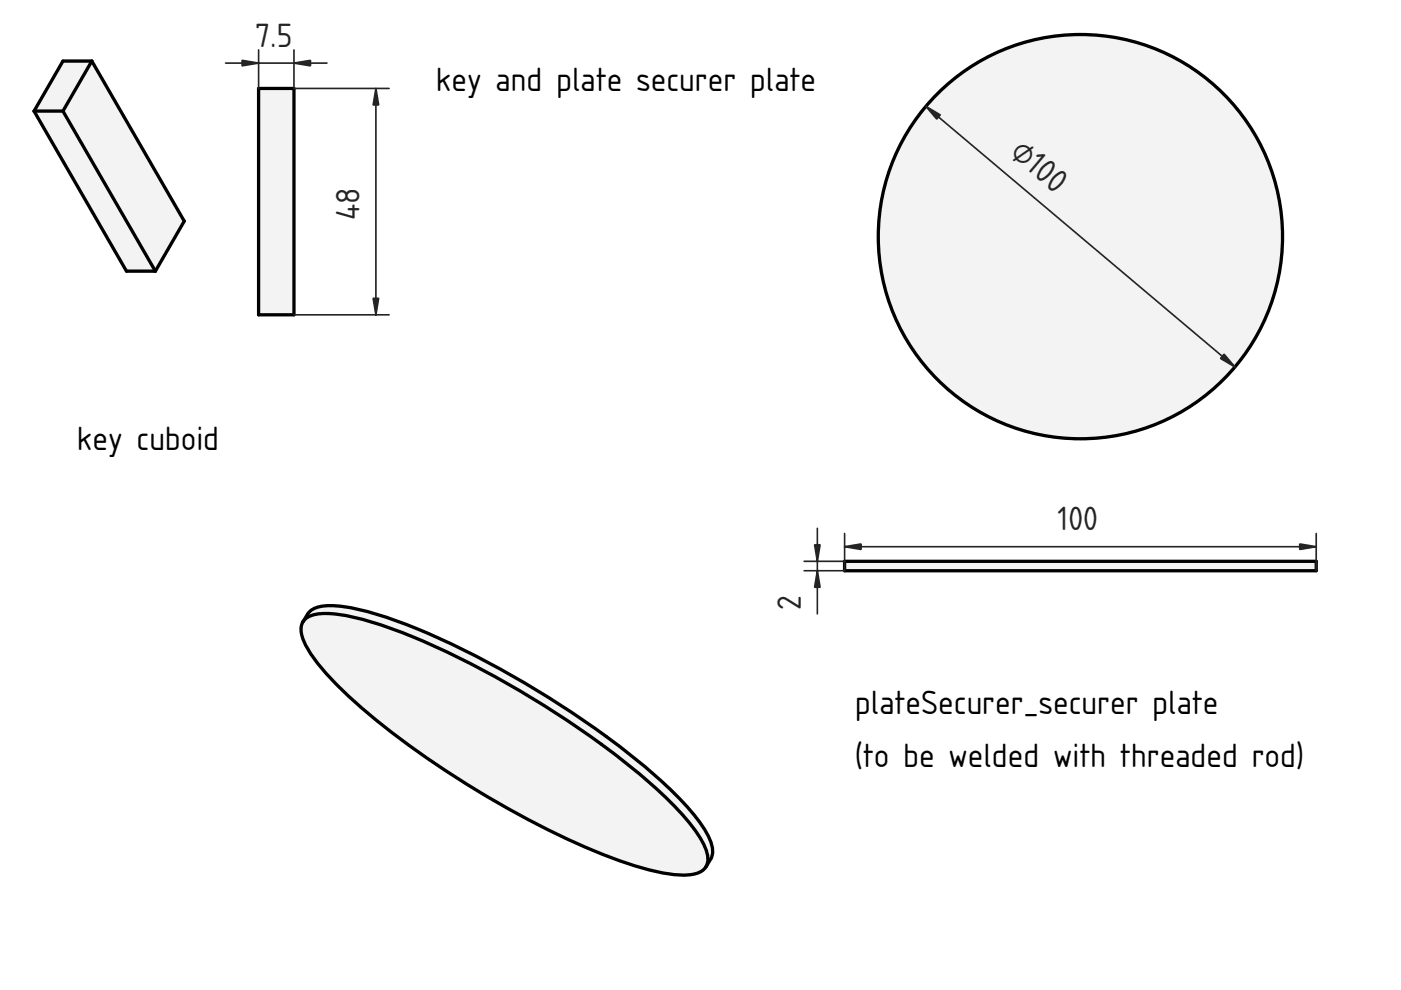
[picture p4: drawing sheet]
<svg xmlns="http://www.w3.org/2000/svg" width="297mm" height="210mm" viewBox="0 0 297 210" stroke-linecap="round" stroke-linejoin="round" font-family="sans-serif">
<path d="M54.8 18.8h7.5v48h-7.5z" fill-rule="evenodd" fill="#f1f3f5"/>
<path d="M54.8 18.8h7.5v48h-7.5z" fill="none" stroke="#000" stroke-width=".7"/>
<path d="M47.8 13.4h21.5M54.8 10.6v8.2M62.3 10.6v8.2h20.2M79.7 18.8v48M62.3 66.8h20.2" fill="none" stroke="#212529" stroke-width=".35"/>
<g fill="#212529" stroke="#212529" stroke-width=".35">
<path d="M62.3 13.4l3.5-.6v1.2z"/>
<path d="M51.3 12.8l3.5 .6-3.5 .6z"/>
<path d="M79.1 63.3h1.2l-.6 3.5z"/>
<path d="M79.7 18.8l.6 3.5h-1.2z"/>
</g>
<g fill="#f1f3f5">
<path d="M13.3 12.9h6.2l19.6 34-6.2 10.6h-6.1l-19.6-33.9z" fill-rule="evenodd"/>
<path d="M19.5 12.9l19.6 34-6.2 10.6-19.6-33.9z" fill-rule="evenodd"/>
<path d="M7.2 23.6h6.1l19.6 33.9h-6.1z" fill-rule="evenodd"/>
<path d="M13.3 12.9h6.2l-6.2 10.7h-6.1z" fill-rule="evenodd"/>
</g>
<path d="M19.5 12.9h-6.2l-6.1 10.7M19.5 12.9l19.6 34-6.2 10.6M19.5 12.9l-6.2 10.7M7.2 23.6l19.6 33.9h6.1M7.2 23.6h6.1M13.3 23.6l19.6 33.9" fill="none" stroke="#000" stroke-width=".7"/>
<circle cx="229.1" cy="50.2" r="42.9" fill="#f1f3f5"/>
<circle cx="229.1" cy="50.2" r="42.9" fill="none" stroke="#000" stroke-width=".7"/>
<path d="M196.3 22.5l65.5 55.3" fill="none" stroke="#212529" stroke-width=".35"/>
<g fill="#212529" stroke="#212529" stroke-width=".35">
<path d="M196.3 22.5l3.1 1.9-.8 .8z"/>
<path d="M259.5 75.1l2.3 2.7-3-1.8z"/>
</g>
<path d="M179.1 119h100v2h-100z" fill-rule="evenodd" fill="#f1f3f5"/>
<path d="M179.1 119h100v2h-100z" fill="none" stroke="#000" stroke-width=".7"/>
<path d="M170.5 119h8.6M173.3 112v18.2M179.1 113.1v7.9h-8.6M179.1 115.9h100M279.1 113.1v7.9" fill="none" stroke="#212529" stroke-width=".35"/>
<g fill="#212529" stroke="#212529" stroke-width=".35">
<path d="M173.3 121l.6 3.5h-1.2z"/>
<path d="M172.7 115.5h1.2l-.6 3.5z"/>
<path d="M275.6 115.3l3.5 .6-3.5 .6z"/>
<path d="M179.1 115.9l3.5-.6v1.2z"/>
</g>
<g fill="#f1f3f5">
<path d="M65.7 129.6a7.6 7.6 0 0 1 5.7-1.1 66.4 66.4 0 0 1 18.9 5.6 199.5 199.5 0 0 1 49.2 30.8 51.4 51.4 0 0 1 10.3 11.6 7.3 7.3 0 0 1 1.2 4.9 5.3 5.3 0 0 1-5.9 4.1 47.7 47.7 0 0 1-15.7-3.7 195.9 195.9 0 0 1-54.1-32.9 47.7 47.7 0 0 1-10.5-12.2 5.3 5.3 0 0 1 .9-7.1z" fill-rule="evenodd"/>
<path d="M64.7 131.3a7.6 7.6 0 0 1 5.7-1.2 66.4 66.4 0 0 1 18.9 5.7 199.5 199.5 0 0 1 49.2 30.8 51.4 51.4 0 0 1 10.3 11.6 7.3 7.3 0 0 1 1.2 4.9 3.2 3.2 0 0 1-2.5 2.1 20 20 0 0 1-9.2-.6 133.2 133.2 0 0 1-31.2-13.5 173.9 173.9 0 0 1-35.4-25.6 33.6 33.6 0 0 1-7.4-10 3.9 3.9 0 0 1 .4-4.2z" fill-rule="evenodd"/>
<path d="M65.7 129.6a7.6 7.6 0 0 1 5.7-1.1 66.4 66.4 0 0 1 18.9 5.6 199.5 199.5 0 0 1 49.2 30.8 51.4 51.4 0 0 1 10.3 11.6 7.3 7.3 0 0 1 1.2 4.9l-1.3 2.4a4.5 4.5 0 0 0-.3-4.4 40.5 40.5 0 0 0-9.1-11.2 193.4 193.4 0 0 0-41.5-28 115.4 115.4 0 0 0-23.7-9.3 18.7 18.7 0 0 0-9.1-.4l-1.3 .8-.5 .5z" fill-rule="evenodd"/>
</g>
<path d="M64.2 131.8a4.8 4.8 0 0 1 4.8-3.4 35.7 35.7 0 0 1 12.8 2.5 183 183 0 0 1 41.2 21.4 130 130 0 0 1 22.8 18.9 21.1 21.1 0 0 1 5.2 8.5 4.6 4.6 0 0 1-1.3 4.1M64.2 131.8a5.4 5.4 0 0 1 4.9-1.7 45.3 45.3 0 0 1 13.8 3.2 194.3 194.3 0 0 1 55.6 33.3 51.4 51.4 0 0 1 10.3 11.6 7.3 7.3 0 0 1 1.2 4.9l-.3 .7M64.2 131.8a4.2 4.2 0 0 0 .1 3.7 30.5 30.5 0 0 0 7.4 10 176.4 176.4 0 0 0 38.4 27.3 129 129 0 0 0 28.2 11.8 20 20 0 0 0 9.2 .6l1.7-.8 .5-.6" fill="none" stroke="#000" stroke-width=".7"/>
<g font-size="6.7" fill="#212529">
<text x="54.1" y="9.9">7.5</text>
<text x="213.8" y="32.8" transform="rotate(40 213.8 32.8)">⌀10</text>
<text x="76.2" y="46.7" transform="rotate(-90 76.2 46.7)">48</text>
<text x="224.2" y="112.4">100</text>
<text x="169.8" y="129.4" transform="rotate(-90 169.8 129.4)">2</text>
</g>
<g font-size="6.7">
<text x="92.4" y="19.2">key and plate securer plate</text>
<text x="16.3" y="95.3">key cuboid</text>
<text x="181.3" y="151.4">plateSecurer_securer plate</text>
<text x="181.3" y="162.6">(to be welded with threaded rod)</text>
</g>
</svg>
